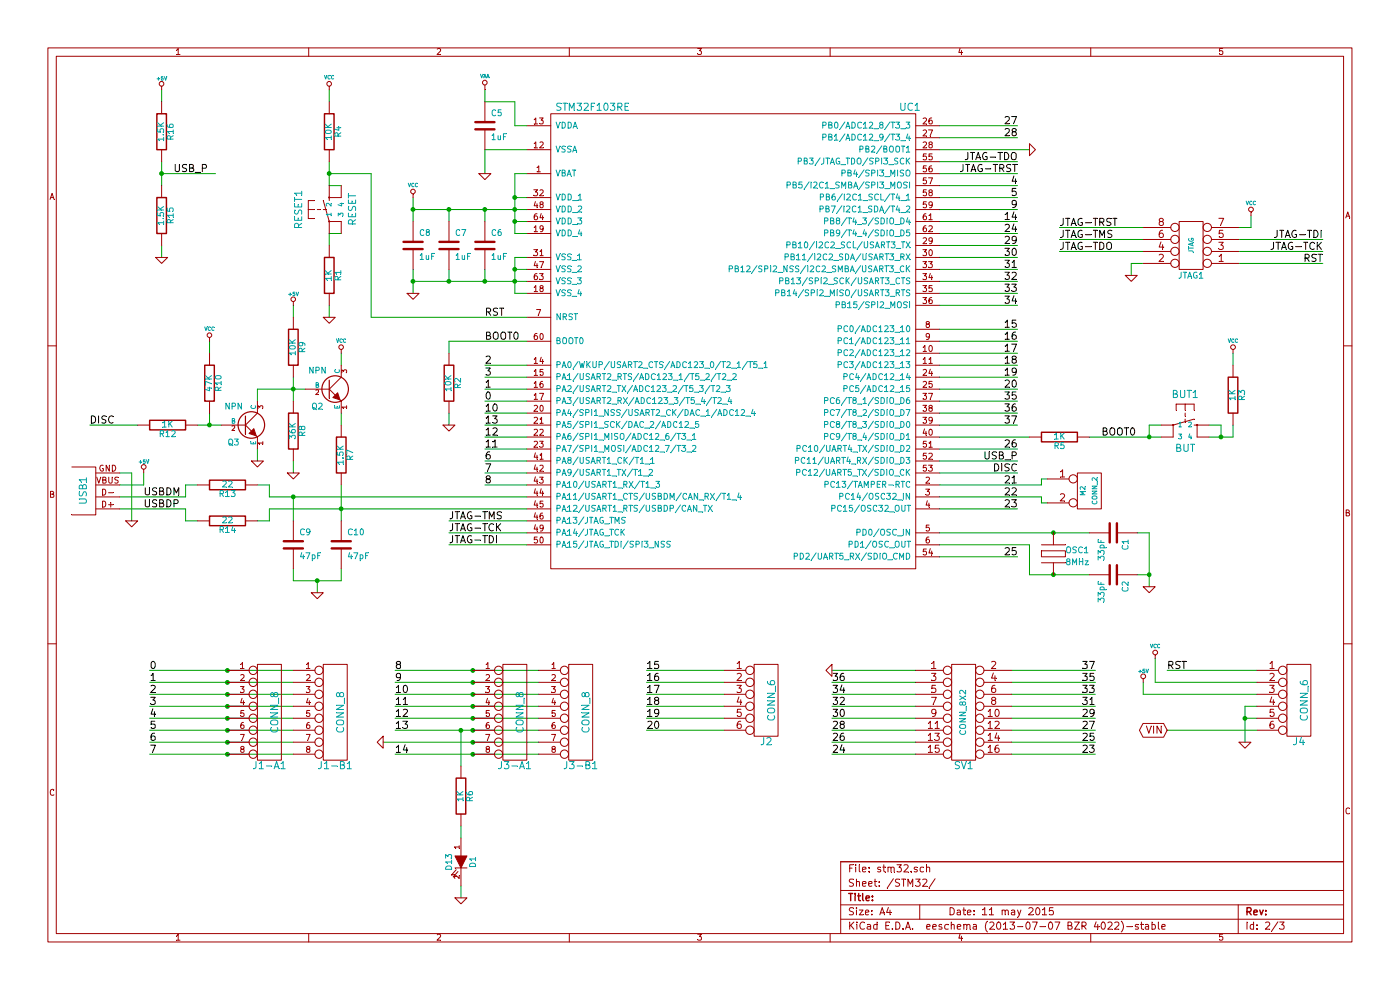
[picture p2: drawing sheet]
EESchema Schematic File Version 2
LIBS:leaf
LIBS:power
LIBS:st-microelectronics
LIBS:device
LIBS:transistors
LIBS:conn
LIBS:linear
LIBS:regul
LIBS:74xx
LIBS:cmos4000
LIBS:adc-dac
LIBS:memory
LIBS:xilinx
LIBS:special
LIBS:microcontrollers
LIBS:dsp
LIBS:microchip
LIBS:analog_switches
LIBS:motorola
LIBS:texas
LIBS:intel
LIBS:audio
LIBS:interface
LIBS:digital-audio
LIBS:philips
LIBS:display
LIBS:cypress
LIBS:siliconi
LIBS:opto
LIBS:atmel
LIBS:contrib
LIBS:valves
LIBS:RMC
LIBS:maplehd-cache
EELAYER 27 0
EELAYER END
$Descr A4 11693 8268
encoding utf-8
Sheet 2 3
Title ""
Date "11 may 2015"
Rev ""
Comp ""
Comment1 ""
Comment2 ""
Comment3 ""
Comment4 ""
$EndDescr
$Comp
L STM32F103RE UC1
U 1 1
P 6100 3050
F 0 "UC1" H 7600 5200 60  0000 C CNN
F 1 "STM32F103RE" H 4950 5200 60  0000 C CNN
F 2 "" H 6100 3050 60  0001 C CNN
F 3 "" H 6100 3050 60  0001 C CNN
	1    6100 3050
	1    0    0    -1  
$EndComp
Wire Wire Line
	4050 1450 4050 1250
Wire Wire Line
	4050 3650 4400 3650
Wire Wire Line
	4500 6300 3300 6300
Connection ~ 3950 6200
Connection ~ 3950 6100
Connection ~ 3950 5900
Connection ~ 3950 5800
Wire Wire Line
	4500 5700 3300 5700
Connection ~ 3950 5700
Wire Wire Line
	7850 4450 9100 4450
Wire Wire Line
	9100 4800 8600 4800
Wire Wire Line
	1250 6300 2450 6300
Wire Wire Line
	2450 6200 1250 6200
Wire Wire Line
	1250 6100 2450 6100
Wire Wire Line
	2450 6000 1250 6000
Wire Wire Line
	2450 5800 1250 5800
Connection ~ 1900 5900
Connection ~ 1900 5600
Wire Wire Line
	10500 6100 9750 6100
Wire Wire Line
	10400 6200 10400 5900
Wire Wire Line
	10400 5900 10500 5900
Wire Wire Line
	10500 5800 9550 5800
Wire Wire Line
	10500 5600 9750 5600
Wire Wire Line
	6050 5800 5400 5800
Wire Wire Line
	6050 6000 5400 6000
Wire Wire Line
	6050 5600 5400 5600
Wire Wire Line
	3850 6900 3850 7000
Wire Wire Line
	1250 5900 2450 5900
Connection ~ 9600 4800
Wire Wire Line
	9500 4800 9600 4800
Wire Wire Line
	8600 4800 8600 4550
Wire Wire Line
	8600 4550 7850 4550
Wire Wire Line
	8750 4200 8700 4200
Wire Wire Line
	8700 4200 8700 4150
Wire Wire Line
	8700 4150 7850 4150
Wire Wire Line
	10300 3050 10300 2950
Connection ~ 9600 3650
Wire Wire Line
	9700 3650 9100 3650
Wire Wire Line
	7850 3950 8500 3950
Wire Wire Line
	7850 3750 8500 3750
Wire Wire Line
	8500 3450 7850 3450
Wire Wire Line
	7850 3250 8500 3250
Wire Wire Line
	7850 3050 8500 3050
Wire Wire Line
	7850 2850 8500 2850
Wire Wire Line
	7850 1450 8500 1450
Wire Wire Line
	7850 2550 8500 2550
Wire Wire Line
	7850 2350 8500 2350
Wire Wire Line
	7850 2150 8500 2150
Wire Wire Line
	7850 1950 8500 1950
Wire Wire Line
	7850 1750 8500 1750
Wire Wire Line
	7850 1550 8500 1550
Wire Wire Line
	7850 1150 8500 1150
Wire Wire Line
	7850 1350 8500 1350
Wire Wire Line
	7650 5700 6950 5700
Wire Wire Line
	7650 5900 6950 5900
Wire Wire Line
	7650 6000 6950 6000
Wire Wire Line
	7650 6200 6950 6200
Wire Wire Line
	8450 5600 9150 5600
Wire Wire Line
	8450 5800 9150 5800
Wire Wire Line
	8450 6000 9150 6000
Wire Wire Line
	8450 6200 9150 6200
Wire Wire Line
	10450 1800 10450 1900
Wire Wire Line
	10450 1900 10350 1900
Wire Wire Line
	10350 2200 11050 2200
Wire Wire Line
	9550 2000 8850 2000
Wire Wire Line
	10350 2000 11050 2000
Wire Wire Line
	8850 1900 9550 1900
Wire Wire Line
	10350 2100 11050 2100
Wire Wire Line
	8850 2100 9550 2100
Wire Wire Line
	9550 2200 9450 2200
Wire Wire Line
	9450 2200 9450 2300
Wire Wire Line
	8450 6300 9150 6300
Wire Wire Line
	8450 6100 9150 6100
Wire Wire Line
	8450 5900 9150 5900
Wire Wire Line
	8450 5700 9150 5700
Wire Wire Line
	7650 6300 6950 6300
Wire Wire Line
	7650 6100 6950 6100
Wire Wire Line
	7650 5800 6950 5800
Wire Wire Line
	7650 5600 6950 5600
Wire Wire Line
	3750 4450 4400 4450
Wire Wire Line
	2750 1450 3100 1450
Wire Wire Line
	3100 1450 3100 2650
Wire Wire Line
	1100 4350 1100 3950
Wire Wire Line
	1100 3950 1000 3950
Wire Wire Line
	1000 4150 1550 4150
Wire Wire Line
	1550 4150 1550 4050
Wire Wire Line
	1550 4050 1650 4050
Wire Wire Line
	1150 3550 750  3550
Connection ~ 2650 4850
Wire Wire Line
	2650 4950 2650 4850
Wire Wire Line
	2850 4350 2850 4050
Connection ~ 2850 4250
Wire Wire Line
	1850 3550 1650 3550
Wire Wire Line
	2550 3250 2150 3250
Wire Wire Line
	2150 3250 2150 3350
Wire Wire Line
	2450 3850 2450 3950
Wire Wire Line
	2850 3050 2850 2950
Wire Wire Line
	2450 3150 2450 3350
Connection ~ 1350 1450
Wire Wire Line
	1800 1450 1350 1450
Wire Wire Line
	1350 2050 1350 2150
Wire Wire Line
	3750 3450 3750 3550
Wire Wire Line
	4400 3950 4050 3950
Wire Wire Line
	4400 3750 4050 3750
Wire Wire Line
	4050 3550 4400 3550
Wire Wire Line
	4050 3350 4400 3350
Wire Wire Line
	4050 3150 4400 3150
Wire Wire Line
	2750 2550 2750 2650
Wire Wire Line
	2750 2050 2750 1950
Wire Wire Line
	2850 1550 2750 1550
Wire Wire Line
	2750 1550 2750 1350
Connection ~ 4300 1650
Wire Wire Line
	4300 1450 4300 1950
Wire Wire Line
	4300 1450 4400 1450
Connection ~ 3450 1750
Wire Wire Line
	3450 1650 3450 1850
Connection ~ 4050 2350
Wire Wire Line
	4050 2350 4050 2250
Connection ~ 4050 1750
Wire Wire Line
	4050 1750 4050 1850
Wire Wire Line
	4400 1750 3450 1750
Connection ~ 4300 2350
Connection ~ 4300 1750
Wire Wire Line
	4300 1950 4400 1950
Wire Wire Line
	4300 1650 4400 1650
Wire Wire Line
	4050 750  4050 850 
Wire Wire Line
	4400 1050 4300 1050
Wire Wire Line
	4050 850  4300 850 
Wire Wire Line
	4300 850  4300 1050
Wire Wire Line
	4400 1850 4300 1850
Connection ~ 4300 1850
Wire Wire Line
	4400 2150 4300 2150
Wire Wire Line
	4300 2150 4300 2450
Wire Wire Line
	4300 2450 4400 2450
Wire Wire Line
	4300 2250 4400 2250
Connection ~ 4300 2250
Wire Wire Line
	3750 1750 3750 1850
Connection ~ 3750 1750
Wire Wire Line
	4400 2350 3450 2350
Wire Wire Line
	3750 2250 3750 2350
Connection ~ 3750 2350
Wire Wire Line
	3450 2450 3450 2250
Connection ~ 3450 2350
Wire Wire Line
	3100 2650 4400 2650
Connection ~ 2750 1450
Wire Wire Line
	2750 1950 2850 1950
Wire Wire Line
	2750 850  2750 750 
Wire Wire Line
	4400 3050 4050 3050
Wire Wire Line
	4050 3250 4400 3250
Wire Wire Line
	4050 3450 4400 3450
Wire Wire Line
	4400 3850 4050 3850
Wire Wire Line
	4400 4050 4050 4050
Wire Wire Line
	4400 2850 3750 2850
Wire Wire Line
	3750 2850 3750 2950
Wire Wire Line
	1350 1350 1350 1550
Wire Wire Line
	1350 850  1350 750 
Wire Wire Line
	2450 2650 2450 2550
Connection ~ 2450 3250
Wire Wire Line
	2850 3450 2850 3550
Wire Wire Line
	2150 3750 2150 3850
Wire Wire Line
	1750 3450 1750 3550
Connection ~ 1750 3550
Wire Wire Line
	2450 4350 2450 4150
Connection ~ 2450 4150
Wire Wire Line
	2450 4750 2450 4850
Wire Wire Line
	2450 4850 2850 4850
Wire Wire Line
	2850 4850 2850 4750
Wire Wire Line
	1750 2950 1750 2850
Wire Wire Line
	4400 4250 2250 4250
Wire Wire Line
	2250 4250 2250 4350
Wire Wire Line
	2250 4350 2150 4350
Wire Wire Line
	4400 4150 2250 4150
Wire Wire Line
	2250 4150 2250 4050
Wire Wire Line
	2250 4050 2150 4050
Wire Wire Line
	1650 4350 1550 4350
Wire Wire Line
	1550 4350 1550 4250
Wire Wire Line
	1550 4250 1000 4250
Wire Wire Line
	1000 4050 1200 4050
Wire Wire Line
	1200 4050 1200 3950
Wire Wire Line
	3750 4350 4400 4350
Wire Wire Line
	3750 4550 4400 4550
Wire Wire Line
	7850 1050 8500 1050
Wire Wire Line
	7850 1250 8600 1250
Wire Wire Line
	7850 1650 8500 1650
Wire Wire Line
	7850 1850 8500 1850
Wire Wire Line
	7850 2050 8500 2050
Wire Wire Line
	7850 2250 8500 2250
Wire Wire Line
	7850 2450 8500 2450
Wire Wire Line
	7850 2750 8500 2750
Wire Wire Line
	7850 2950 8500 2950
Wire Wire Line
	7850 3150 8500 3150
Wire Wire Line
	7850 3350 8500 3350
Wire Wire Line
	7850 3550 8500 3550
Wire Wire Line
	7850 3850 8500 3850
Wire Wire Line
	7850 4250 8500 4250
Wire Wire Line
	9600 3650 9600 3550
Wire Wire Line
	9600 3550 9700 3550
Wire Wire Line
	10100 3550 10200 3550
Wire Wire Line
	10200 3550 10200 3650
Wire Wire Line
	10300 3550 10300 3650
Wire Wire Line
	7850 4050 8700 4050
Wire Wire Line
	8700 4050 8700 4000
Wire Wire Line
	8700 4000 8750 4000
Wire Wire Line
	7850 4650 8500 4650
Wire Wire Line
	9500 4450 9600 4450
Wire Wire Line
	9600 4450 9600 4900
Wire Wire Line
	3850 6400 3850 6100
Connection ~ 3850 6100
Wire Wire Line
	10300 3650 10100 3650
Connection ~ 10200 3650
Wire Wire Line
	3850 7400 3850 7500
Wire Wire Line
	5400 6100 6050 6100
Wire Wire Line
	6050 5900 5400 5900
Wire Wire Line
	6050 5700 5400 5700
Wire Wire Line
	10500 5700 9650 5700
Wire Wire Line
	9650 5700 9650 5500
Wire Wire Line
	9550 5800 9550 5700
Wire Wire Line
	10500 6000 10400 6000
Connection ~ 10400 6000
Wire Wire Line
	1250 5600 2450 5600
Wire Wire Line
	2450 5700 1250 5700
Connection ~ 1900 5700
Connection ~ 1900 5800
Connection ~ 1900 6000
Connection ~ 1900 6100
Connection ~ 1900 6200
Connection ~ 1900 6300
Wire Wire Line
	7850 3650 8600 3650
Connection ~ 8800 4800
Connection ~ 8800 4450
Connection ~ 3950 5600
Wire Wire Line
	3300 5600 4500 5600
Wire Wire Line
	4500 5800 3300 5800
Connection ~ 3950 6000
Wire Wire Line
	3300 6100 4500 6100
Wire Wire Line
	3300 5900 4500 5900
Connection ~ 3950 6300
Wire Wire Line
	4500 6200 3200 6200
Wire Wire Line
	4500 6000 3300 6000
Wire Wire Line
	4050 1250 4400 1250
$Comp
L +5V #PWR01
U 1 1
P 1350 750
F 0 "#PWR01" H 1350 840 20  0001 C CNN
F 1 "+5V" H 1350 840 30  0000 C CNN
F 2 "" H 1350 750 60  0001 C CNN
F 3 "" H 1350 750 60  0001 C CNN
	1    1350 750 
	1    0    0    -1  
$EndComp
Text GLabel 9750 6100 0    60   BiDi ~ 0
VIN
$Comp
L GND #PWR02
U 1 1
P 10400 6200
F 0 "#PWR02" H 10400 6200 30  0001 C CNN
F 1 "GND" H 10400 6130 30  0001 C CNN
F 2 "" H 10400 6200 60  0001 C CNN
F 3 "" H 10400 6200 60  0001 C CNN
	1    10400 6200
	1    0    0    -1  
$EndComp
$Comp
L VCC #PWR03
U 1 1
P 9650 5500
F 0 "#PWR03" H 9650 5600 30  0001 C CNN
F 1 "VCC" H 9650 5600 30  0000 C CNN
F 2 "" H 9650 5500 60  0001 C CNN
F 3 "" H 9650 5500 60  0001 C CNN
	1    9650 5500
	1    0    0    -1  
$EndComp
$Comp
L CONN_6 J4
U 1 1
P 10850 5850
F 0 "J4" H 10850 5500 60  0000 C CNN
F 1 "CONN_6" V 10900 5850 60  0000 C CNN
F 2 "" H 10850 5850 60  0001 C CNN
F 3 "" H 10850 5850 60  0001 C CNN
	1    10850 5850
	1    0    0    -1  
$EndComp
Text Label 5400 6100 0    60   ~ 0
20
Text Label 5400 6000 0    60   ~ 0
19
Text Label 5400 5900 0    60   ~ 0
18
Text Label 5400 5800 0    60   ~ 0
17
Text Label 5400 5700 0    60   ~ 0
16
Text Label 5400 5600 0    60   ~ 0
15
$Comp
L CONN_6 J2
U 1 1
P 6400 5850
F 0 "J2" H 6400 5500 60  0000 C CNN
F 1 "CONN_6" V 6450 5850 60  0000 C CNN
F 2 "" H 6400 5850 60  0001 C CNN
F 3 "" H 6400 5850 60  0001 C CNN
	1    6400 5850
	1    0    0    -1  
$EndComp
$Comp
L GND #PWR04
U 1 1
P 3850 7500
F 0 "#PWR04" H 3850 7500 30  0001 C CNN
F 1 "GND" H 3850 7430 30  0001 C CNN
F 2 "" H 3850 7500 60  0001 C CNN
F 3 "" H 3850 7500 60  0001 C CNN
	1    3850 7500
	1    0    0    -1  
$EndComp
$Comp
L LED D1
U 1 1
P 3850 7200
F 0 "D1" H 3850 7300 50  0000 C CNN
F 1 "D13" H 3850 7100 50  0000 C CNN
F 2 "" H 3850 7200 60  0001 C CNN
F 3 "" H 3850 7200 60  0001 C CNN
	1    3850 7200
	0    1    1    0   
$EndComp
$Comp
L R R6
U 1 1
P 3850 6650
F 0 "R6" V 3930 6650 50  0000 C CNN
F 1 "1K" V 3850 6650 50  0000 C CNN
F 2 "" H 3850 6650 60  0001 C CNN
F 3 "" H 3850 6650 60  0001 C CNN
	1    3850 6650
	1    0    0    -1  
$EndComp
$Comp
L GND #PWR05
U 1 1
P 3200 6200
F 0 "#PWR05" H 3200 6200 30  0001 C CNN
F 1 "GND" H 3200 6130 30  0001 C CNN
F 2 "" H 3200 6200 60  0001 C CNN
F 3 "" H 3200 6200 60  0001 C CNN
	1    3200 6200
	0    1    1    0   
$EndComp
Text Label 3300 6300 0    60   ~ 0
14
Text Label 3300 6100 0    60   ~ 0
13
Text Label 3300 6000 0    60   ~ 0
12
Text Label 3300 5900 0    60   ~ 0
11
Text Label 3300 5800 0    60   ~ 0
10
Text Label 3300 5700 0    60   ~ 0
9
Text Label 3300 5600 0    60   ~ 0
8
$Comp
L CONN_8 J3-A1
U 1 1
P 4300 5950
F 0 "J3-A1" H 4300 5500 60  0000 C CNN
F 1 "CONN_8" V 4350 5950 60  0000 C CNN
F 2 "" H 4300 5950 60  0001 C CNN
F 3 "" H 4300 5950 60  0001 C CNN
	1    4300 5950
	1    0    0    -1  
$EndComp
$Comp
L CONN_8 J3-B1
U 1 1
P 4850 5950
F 0 "J3-B1" H 4850 5500 60  0000 C CNN
F 1 "CONN_8" V 4900 5950 60  0000 C CNN
F 2 "" H 4850 5950 60  0001 C CNN
F 3 "" H 4850 5950 60  0001 C CNN
	1    4850 5950
	1    0    0    -1  
$EndComp
Text Label 1250 6300 0    60   ~ 0
7
Text Label 1250 6200 0    60   ~ 0
6
Text Label 1250 6100 0    60   ~ 0
5
Text Label 1250 6000 0    60   ~ 0
4
Text Label 1250 5900 0    60   ~ 0
3
Text Label 1250 5800 0    60   ~ 0
2
Text Label 1250 5700 0    60   ~ 0
1
Text Label 1250 5600 0    60   ~ 0
0
$Comp
L CONN_8 J1-A1
U 1 1
P 2250 5950
F 0 "J1-A1" H 2250 5500 60  0000 C CNN
F 1 "CONN_8" V 2300 5950 60  0000 C CNN
F 2 "" H 2250 5950 60  0001 C CNN
F 3 "" H 2250 5950 60  0001 C CNN
	1    2250 5950
	1    0    0    -1  
$EndComp
$Comp
L CONN_8 J1-B1
U 1 1
P 2800 5950
F 0 "J1-B1" H 2800 5500 60  0000 C CNN
F 1 "CONN_8" V 2850 5950 60  0000 C CNN
F 2 "" H 2800 5950 60  0001 C CNN
F 3 "" H 2800 5950 60  0001 C CNN
	1    2800 5950
	1    0    0    -1  
$EndComp
$Comp
L GND #PWR06
U 1 1
P 9600 4900
F 0 "#PWR06" H 9600 4900 30  0001 C CNN
F 1 "GND" H 9600 4830 30  0001 C CNN
F 2 "" H 9600 4900 60  0001 C CNN
F 3 "" H 9600 4900 60  0001 C CNN
	1    9600 4900
	1    0    0    -1  
$EndComp
$Comp
L C C2
U 1 1
P 9300 4800
F 0 "C2" H 9350 4900 50  0000 L CNN
F 1 "33pF" H 9350 4700 50  0000 L CNN
F 2 "" H 9300 4800 60  0001 C CNN
F 3 "" H 9300 4800 60  0001 C CNN
	1    9300 4800
	0    1    1    0   
$EndComp
$Comp
L C C1
U 1 1
P 9300 4450
F 0 "C1" H 9350 4550 50  0000 L CNN
F 1 "33pF" H 9350 4350 50  0000 L CNN
F 2 "" H 9300 4450 60  0001 C CNN
F 3 "" H 9300 4450 60  0001 C CNN
	1    9300 4450
	0    1    1    0   
$EndComp
$Comp
L OSC OSC1
U 1 1
P 8800 4650
F 0 "OSC1" H 8900 4700 50  0000 L CNN
F 1 "8MHz" H 8900 4600 50  0000 L CNN
F 2 "" H 8800 4650 60  0001 C CNN
F 3 "" H 8800 4650 60  0001 C CNN
	1    8800 4650
	1    0    0    -1  
$EndComp
Text Label 8500 4650 2    60   ~ 0
25
Text Label 8500 4150 2    60   ~ 0
22
Text Label 8500 4050 2    60   ~ 0
21
$Comp
L CONN_2 M2
U 1 1
P 9100 4100
F 0 "M2" V 9050 4100 40  0000 C CNN
F 1 "CONN_2" V 9150 4100 40  0000 C CNN
F 2 "" H 9100 4100 60  0001 C CNN
F 3 "" H 9100 4100 60  0001 C CNN
	1    9100 4100
	1    0    0    -1  
$EndComp
$Comp
L VCC #PWR07
U 1 1
P 10300 2950
F 0 "#PWR07" H 10300 3050 30  0001 C CNN
F 1 "VCC" H 10300 3050 30  0000 C CNN
F 2 "" H 10300 2950 60  0001 C CNN
F 3 "" H 10300 2950 60  0001 C CNN
	1    10300 2950
	1    0    0    -1  
$EndComp
$Comp
L R R3
U 1 1
P 10300 3300
F 0 "R3" V 10380 3300 50  0000 C CNN
F 1 "1K" V 10300 3300 50  0000 C CNN
F 2 "" H 10300 3300 60  0001 C CNN
F 3 "" H 10300 3300 60  0001 C CNN
	1    10300 3300
	1    0    0    -1  
$EndComp
$Comp
L BUT BUT1
U 1 1
P 9900 3550
F 0 "BUT1" H 9900 3800 60  0000 C CNN
F 1 "BUT" H 9900 3350 60  0000 C CNN
F 2 "" H 9900 3550 60  0001 C CNN
F 3 "" H 9900 3550 60  0001 C CNN
	1    9900 3550
	1    0    0    -1  
$EndComp
Text Label 9200 3650 0    60   ~ 0
BOOT0
$Comp
L R R5
U 1 1
P 8850 3650
F 0 "R5" V 8930 3650 50  0000 C CNN
F 1 "1K" V 8850 3650 50  0000 C CNN
F 2 "" H 8850 3650 60  0001 C CNN
F 3 "" H 8850 3650 60  0001 C CNN
	1    8850 3650
	0    1    1    0   
$EndComp
Text Label 8500 4250 2    60   ~ 0
23
Text Label 8500 3950 2    60   ~ 0
DISC
Text Label 8500 3850 2    60   ~ 0
USB_P
Text Label 8500 3750 2    60   ~ 0
26
Text Label 8500 3550 2    60   ~ 0
37
Text Label 8500 3450 2    60   ~ 0
36
Text Label 8500 3350 2    60   ~ 0
35
Text Label 8500 3250 2    60   ~ 0
20
Text Label 8500 3150 2    60   ~ 0
19
Text Label 8500 3050 2    60   ~ 0
18
Text Label 8500 2950 2    60   ~ 0
17
Text Label 8500 2850 2    60   ~ 0
16
Text Label 8500 2750 2    60   ~ 0
15
Text Label 8500 2550 2    60   ~ 0
34
Text Label 8500 2450 2    60   ~ 0
33
Text Label 8500 2350 2    60   ~ 0
32
Text Label 8500 2250 2    60   ~ 0
31
Text Label 8500 2150 2    60   ~ 0
30
Text Label 8500 1450 2    60   ~ 0
JTAG-TRST
Text Label 8500 2050 2    60   ~ 0
29
Text Label 8500 1950 2    60   ~ 0
24
Text Label 8500 1850 2    60   ~ 0
14
Text Label 8500 1750 2    60   ~ 0
9
Text Label 8500 1650 2    60   ~ 0
5
Text Label 8500 1550 2    60   ~ 0
4
$Comp
L GND #PWR08
U 1 1
P 8600 1250
F 0 "#PWR08" H 8600 1250 30  0001 C CNN
F 1 "GND" H 8600 1180 30  0001 C CNN
F 2 "" H 8600 1250 60  0001 C CNN
F 3 "" H 8600 1250 60  0001 C CNN
	1    8600 1250
	0    -1   -1   0   
$EndComp
Text Label 8500 1150 2    60   ~ 0
28
Text Label 8500 1050 2    60   ~ 0
27
Text Label 8500 1350 2    60   ~ 0
JTAG-TDO
Text Label 9150 6300 2    60   ~ 0
23
Text Label 9150 6200 2    60   ~ 0
25
Text Label 9150 6100 2    60   ~ 0
27
Text Label 9150 6000 2    60   ~ 0
29
Text Label 9150 5900 2    60   ~ 0
31
Text Label 9150 5800 2    60   ~ 0
33
Text Label 9150 5700 2    60   ~ 0
35
Text Label 9150 5600 2    60   ~ 0
37
Text Label 6950 6300 0    60   ~ 0
24
Text Label 6950 6200 0    60   ~ 0
26
Text Label 6950 6100 0    60   ~ 0
28
Text Label 6950 6000 0    60   ~ 0
30
Text Label 6950 5900 0    60   ~ 0
32
Text Label 6950 5800 0    60   ~ 0
34
Text Label 6950 5700 0    60   ~ 0
36
$Comp
L GND #PWR09
U 1 1
P 6950 5600
F 0 "#PWR09" H 6950 5600 30  0001 C CNN
F 1 "GND" H 6950 5530 30  0001 C CNN
F 2 "" H 6950 5600 60  0001 C CNN
F 3 "" H 6950 5600 60  0001 C CNN
	1    6950 5600
	0    1    1    0   
$EndComp
Text Label 11050 2200 2    60   ~ 0
RST
Text Label 11050 2100 2    60   ~ 0
JTAG-TCK
Text Label 11050 2000 2    60   ~ 0
JTAG-TDI
Text Label 8850 2100 0    60   ~ 0
JTAG-TDO
Text Label 8850 2000 0    60   ~ 0
JTAG-TMS
$Comp
L GND #PWR010
U 1 1
P 9450 2300
F 0 "#PWR010" H 9450 2300 30  0001 C CNN
F 1 "GND" H 9450 2230 30  0001 C CNN
F 2 "" H 9450 2300 60  0001 C CNN
F 3 "" H 9450 2300 60  0001 C CNN
	1    9450 2300
	1    0    0    -1  
$EndComp
$Comp
L VCC #PWR011
U 1 1
P 10450 1800
F 0 "#PWR011" H 10450 1900 30  0001 C CNN
F 1 "VCC" H 10450 1900 30  0000 C CNN
F 2 "" H 10450 1800 60  0001 C CNN
F 3 "" H 10450 1800 60  0001 C CNN
	1    10450 1800
	1    0    0    -1  
$EndComp
Text Label 8850 1900 0    60   ~ 0
JTAG-TRST
$Comp
L CONN_4X2 JTAG1
U 1 1
P 9950 2050
F 0 "JTAG1" H 9950 2300 50  0000 C CNN
F 1 "JTAG" V 9950 2050 40  0000 C CNN
F 2 "" H 9950 2050 60  0001 C CNN
F 3 "" H 9950 2050 60  0001 C CNN
	1    9950 2050
	-1   0    0    1   
$EndComp
$Comp
L CONN_8X2 SV1
U 1 1
P 8050 5950
F 0 "SV1" H 8050 5500 60  0000 C CNN
F 1 "CONN_8X2" V 8050 5950 50  0000 C CNN
F 2 "" H 8050 5950 60  0001 C CNN
F 3 "" H 8050 5950 60  0001 C CNN
	1    8050 5950
	1    0    0    -1  
$EndComp
Text Label 3750 4550 0    60   ~ 0
JTAG-TDI
Text Label 3750 4450 0    60   ~ 0
JTAG-TCK
Text Label 3750 4350 0    60   ~ 0
JTAG-TMS
$Comp
L +5V #PWR012
U 1 1
P 1200 3950
F 0 "#PWR012" H 1200 4040 20  0001 C CNN
F 1 "+5V" H 1200 4040 30  0000 C CNN
F 2 "" H 1200 3950 60  0001 C CNN
F 3 "" H 1200 3950 60  0001 C CNN
	1    1200 3950
	1    0    0    -1  
$EndComp
$Comp
L GND #PWR013
U 1 1
P 1100 4350
F 0 "#PWR013" H 1100 4350 30  0001 C CNN
F 1 "GND" H 1100 4280 30  0001 C CNN
F 2 "" H 1100 4350 60  0001 C CNN
F 3 "" H 1100 4350 60  0001 C CNN
	1    1100 4350
	1    0    0    -1  
$EndComp
Text Label 1200 4250 0    60   ~ 0
USBDP
Text Label 1200 4150 0    60   ~ 0
USBDM
$Comp
L USB USB1
U 1 1
P 700 4100
F 0 "USB1" V 700 4100 60  0000 C CNN
F 1 "USB" V 700 3800 60  0001 C CNN
F 2 "" H 700 4100 60  0001 C CNN
F 3 "" H 700 4100 60  0001 C CNN
	1    700  4100
	1    0    0    -1  
$EndComp
$Comp
L R R14
U 1 1
P 1900 4350
F 0 "R14" V 1980 4350 50  0000 C CNN
F 1 "22" V 1900 4350 50  0000 C CNN
F 2 "" H 1900 4350 60  0001 C CNN
F 3 "" H 1900 4350 60  0001 C CNN
	1    1900 4350
	0    1    1    0   
$EndComp
$Comp
L R R13
U 1 1
P 1900 4050
F 0 "R13" V 1980 4050 50  0000 C CNN
F 1 "22" V 1900 4050 50  0000 C CNN
F 2 "" H 1900 4050 60  0001 C CNN
F 3 "" H 1900 4050 60  0001 C CNN
	1    1900 4050
	0    1    1    0   
$EndComp
Text Label 750  3550 0    60   ~ 0
DISC
$Comp
L VCC #PWR014
U 1 1
P 1750 2850
F 0 "#PWR014" H 1750 2950 30  0001 C CNN
F 1 "VCC" H 1750 2950 30  0000 C CNN
F 2 "" H 1750 2850 60  0001 C CNN
F 3 "" H 1750 2850 60  0001 C CNN
	1    1750 2850
	1    0    0    -1  
$EndComp
$Comp
L GND #PWR015
U 1 1
P 2650 4950
F 0 "#PWR015" H 2650 4950 30  0001 C CNN
F 1 "GND" H 2650 4880 30  0001 C CNN
F 2 "" H 2650 4950 60  0001 C CNN
F 3 "" H 2650 4950 60  0001 C CNN
	1    2650 4950
	1    0    0    -1  
$EndComp
$Comp
L C C9
U 1 1
P 2450 4550
F 0 "C9" H 2500 4650 50  0000 L CNN
F 1 "47pF" H 2500 4450 50  0000 L CNN
F 2 "" H 2450 4550 60  0001 C CNN
F 3 "" H 2450 4550 60  0001 C CNN
	1    2450 4550
	1    0    0    -1  
$EndComp
$Comp
L C C10
U 1 1
P 2850 4550
F 0 "C10" H 2900 4650 50  0000 L CNN
F 1 "47pF" H 2900 4450 50  0000 L CNN
F 2 "" H 2850 4550 60  0001 C CNN
F 3 "" H 2850 4550 60  0001 C CNN
	1    2850 4550
	1    0    0    -1  
$EndComp
$Comp
L R R12
U 1 1
P 1400 3550
F 0 "R12" V 1480 3550 50  0000 C CNN
F 1 "1K" V 1400 3550 50  0000 C CNN
F 2 "" H 1400 3550 60  0001 C CNN
F 3 "" H 1400 3550 60  0001 C CNN
	1    1400 3550
	0    1    1    0   
$EndComp
$Comp
L R R10
U 1 1
P 1750 3200
F 0 "R10" V 1830 3200 50  0000 C CNN
F 1 "47K" V 1750 3200 50  0000 C CNN
F 2 "" H 1750 3200 60  0001 C CNN
F 3 "" H 1750 3200 60  0001 C CNN
	1    1750 3200
	1    0    0    -1  
$EndComp
$Comp
L GND #PWR016
U 1 1
P 2150 3850
F 0 "#PWR016" H 2150 3850 30  0001 C CNN
F 1 "GND" H 2150 3780 30  0001 C CNN
F 2 "" H 2150 3850 60  0001 C CNN
F 3 "" H 2150 3850 60  0001 C CNN
	1    2150 3850
	1    0    0    -1  
$EndComp
$Comp
L NPN Q3
U 1 1
P 2050 3550
F 0 "Q3" H 1950 3400 50  0000 C CNN
F 1 "NPN" H 1952 3700 50  0000 C CNN
F 2 "" H 2050 3550 60  0001 C CNN
F 3 "" H 2050 3550 60  0001 C CNN
	1    2050 3550
	1    0    0    -1  
$EndComp
$Comp
L R R7
U 1 1
P 2850 3800
F 0 "R7" V 2930 3800 50  0000 C CNN
F 1 "1.5K" V 2850 3800 50  0000 C CNN
F 2 "" H 2850 3800 60  0001 C CNN
F 3 "" H 2850 3800 60  0001 C CNN
	1    2850 3800
	1    0    0    -1  
$EndComp
$Comp
L GND #PWR017
U 1 1
P 2450 3950
F 0 "#PWR017" H 2450 3950 30  0001 C CNN
F 1 "GND" H 2450 3880 30  0001 C CNN
F 2 "" H 2450 3950 60  0001 C CNN
F 3 "" H 2450 3950 60  0001 C CNN
	1    2450 3950
	1    0    0    -1  
$EndComp
$Comp
L R R8
U 1 1
P 2450 3600
F 0 "R8" V 2530 3600 50  0000 C CNN
F 1 "36K" V 2450 3600 50  0000 C CNN
F 2 "" H 2450 3600 60  0001 C CNN
F 3 "" H 2450 3600 60  0001 C CNN
	1    2450 3600
	1    0    0    -1  
$EndComp
$Comp
L +5V #PWR018
U 1 1
P 2450 2550
F 0 "#PWR018" H 2450 2640 20  0001 C CNN
F 1 "+5V" H 2450 2640 30  0000 C CNN
F 2 "" H 2450 2550 60  0001 C CNN
F 3 "" H 2450 2550 60  0001 C CNN
	1    2450 2550
	1    0    0    -1  
$EndComp
$Comp
L VCC #PWR019
U 1 1
P 2850 2950
F 0 "#PWR019" H 2850 3050 30  0001 C CNN
F 1 "VCC" H 2850 3050 30  0000 C CNN
F 2 "" H 2850 2950 60  0001 C CNN
F 3 "" H 2850 2950 60  0001 C CNN
	1    2850 2950
	1    0    0    -1  
$EndComp
$Comp
L NPN Q2
U 1 1
P 2750 3250
F 0 "Q2" H 2650 3100 50  0000 C CNN
F 1 "NPN" H 2652 3400 50  0000 C CNN
F 2 "" H 2750 3250 60  0001 C CNN
F 3 "" H 2750 3250 60  0001 C CNN
	1    2750 3250
	1    0    0    -1  
$EndComp
$Comp
L R R9
U 1 1
P 2450 2900
F 0 "R9" V 2530 2900 50  0000 C CNN
F 1 "10K" V 2450 2900 50  0000 C CNN
F 2 "" H 2450 2900 60  0001 C CNN
F 3 "" H 2450 2900 60  0001 C CNN
	1    2450 2900
	1    0    0    -1  
$EndComp
$Comp
L GND #PWR020
U 1 1
P 1350 2150
F 0 "#PWR020" H 1350 2150 30  0001 C CNN
F 1 "GND" H 1350 2080 30  0001 C CNN
F 2 "" H 1350 2150 60  0001 C CNN
F 3 "" H 1350 2150 60  0001 C CNN
	1    1350 2150
	1    0    0    -1  
$EndComp
Text Label 1450 1450 0    60   ~ 0
USB_P
$Comp
L R R15
U 1 1
P 1350 1800
F 0 "R15" V 1430 1800 50  0000 C CNN
F 1 "1.5K" V 1350 1800 50  0000 C CNN
F 2 "" H 1350 1800 60  0001 C CNN
F 3 "" H 1350 1800 60  0001 C CNN
	1    1350 1800
	1    0    0    -1  
$EndComp
$Comp
L R R16
U 1 1
P 1350 1100
F 0 "R16" V 1430 1100 50  0000 C CNN
F 1 "1.5K" V 1350 1100 50  0000 C CNN
F 2 "" H 1350 1100 60  0001 C CNN
F 3 "" H 1350 1100 60  0001 C CNN
	1    1350 1100
	1    0    0    -1  
$EndComp
Text Label 4050 4050 0    60   ~ 0
8
Text Label 4050 3950 0    60   ~ 0
7
Text Label 4050 3850 0    60   ~ 0
6
Text Label 4050 3750 0    60   ~ 0
11
Text Label 4050 3650 0    60   ~ 0
12
Text Label 4050 3550 0    60   ~ 0
13
Text Label 4050 3450 0    60   ~ 0
10
Text Label 4050 3350 0    60   ~ 0
0
Text Label 4050 3250 0    60   ~ 0
1
Text Label 4050 3150 0    60   ~ 0
3
Text Label 4050 3050 0    60   ~ 0
2
Text Label 4050 2650 0    60   ~ 0
RST
Text Label 4050 2850 0    60   ~ 0
BOOT0
$Comp
L GND #PWR021
U 1 1
P 3750 3550
F 0 "#PWR021" H 3750 3550 30  0001 C CNN
F 1 "GND" H 3750 3480 30  0001 C CNN
F 2 "" H 3750 3550 60  0001 C CNN
F 3 "" H 3750 3550 60  0001 C CNN
	1    3750 3550
	1    0    0    -1  
$EndComp
$Comp
L R R2
U 1 1
P 3750 3200
F 0 "R2" V 3830 3200 50  0000 C CNN
F 1 "10K" V 3750 3200 50  0000 C CNN
F 2 "" H 3750 3200 60  0001 C CNN
F 3 "" H 3750 3200 60  0001 C CNN
	1    3750 3200
	1    0    0    -1  
$EndComp
$Comp
L VCC #PWR022
U 1 1
P 2750 750
F 0 "#PWR022" H 2750 850 30  0001 C CNN
F 1 "VCC" H 2750 850 30  0000 C CNN
F 2 "" H 2750 750 60  0001 C CNN
F 3 "" H 2750 750 60  0001 C CNN
	1    2750 750 
	1    0    0    -1  
$EndComp
$Comp
L GND #PWR023
U 1 1
P 2750 2650
F 0 "#PWR023" H 2750 2650 30  0001 C CNN
F 1 "GND" H 2750 2580 30  0001 C CNN
F 2 "" H 2750 2650 60  0001 C CNN
F 3 "" H 2750 2650 60  0001 C CNN
	1    2750 2650
	1    0    0    -1  
$EndComp
$Comp
L R R1
U 1 1
P 2750 2300
F 0 "R1" V 2830 2300 50  0000 C CNN
F 1 "1K" V 2750 2300 50  0000 C CNN
F 2 "" H 2750 2300 60  0001 C CNN
F 3 "" H 2750 2300 60  0001 C CNN
	1    2750 2300
	1    0    0    -1  
$EndComp
$Comp
L BUT RESET1
U 1 1
P 2750 1750
F 0 "RESET1" H 2750 2000 60  0000 C CNN
F 1 "RESET" H 2750 1550 60  0000 C CNN
F 2 "" H 2750 1750 60  0001 C CNN
F 3 "" H 2750 1750 60  0001 C CNN
	1    2750 1750
	0    -1   -1   0   
$EndComp
$Comp
L R R4
U 1 1
P 2750 1100
F 0 "R4" V 2830 1100 50  0000 C CNN
F 1 "10K" V 2750 1100 50  0000 C CNN
F 2 "" H 2750 1100 60  0001 C CNN
F 3 "" H 2750 1100 60  0001 C CNN
	1    2750 1100
	1    0    0    -1  
$EndComp
$Comp
L VCC #PWR024
U 1 1
P 3450 1650
F 0 "#PWR024" H 3450 1750 30  0001 C CNN
F 1 "VCC" H 3450 1750 30  0000 C CNN
F 2 "" H 3450 1650 60  0001 C CNN
F 3 "" H 3450 1650 60  0001 C CNN
	1    3450 1650
	1    0    0    -1  
$EndComp
$Comp
L GND #PWR025
U 1 1
P 3450 2450
F 0 "#PWR025" H 3450 2450 30  0001 C CNN
F 1 "GND" H 3450 2380 30  0001 C CNN
F 2 "" H 3450 2450 60  0001 C CNN
F 3 "" H 3450 2450 60  0001 C CNN
	1    3450 2450
	1    0    0    -1  
$EndComp
$Comp
L C C8
U 1 1
P 3450 2050
F 0 "C8" H 3500 2150 50  0000 L CNN
F 1 "1uF" H 3500 1950 50  0000 L CNN
F 2 "" H 3450 2050 60  0001 C CNN
F 3 "" H 3450 2050 60  0001 C CNN
	1    3450 2050
	1    0    0    -1  
$EndComp
$Comp
L C C7
U 1 1
P 3750 2050
F 0 "C7" H 3800 2150 50  0000 L CNN
F 1 "1uF" H 3800 1950 50  0000 L CNN
F 2 "" H 3750 2050 60  0001 C CNN
F 3 "" H 3750 2050 60  0001 C CNN
	1    3750 2050
	1    0    0    -1  
$EndComp
$Comp
L C C6
U 1 1
P 4050 2050
F 0 "C6" H 4100 2150 50  0000 L CNN
F 1 "1uF" H 4100 1950 50  0000 L CNN
F 2 "" H 4050 2050 60  0001 C CNN
F 3 "" H 4050 2050 60  0001 C CNN
	1    4050 2050
	1    0    0    -1  
$EndComp
$Comp
L GND #PWR026
U 1 1
P 4050 1450
F 0 "#PWR026" H 4050 1450 30  0001 C CNN
F 1 "GND" H 4050 1380 30  0001 C CNN
F 2 "" H 4050 1450 60  0001 C CNN
F 3 "" H 4050 1450 60  0001 C CNN
	1    4050 1450
	1    0    0    -1  
$EndComp
$Comp
L VAA #PWR027
U 1 1
P 4050 750
F 0 "#PWR027" H 4050 810 30  0001 C CNN
F 1 "VAA" H 4050 860 30  0000 C CNN
F 2 "" H 4050 750 60  0001 C CNN
F 3 "" H 4050 750 60  0001 C CNN
	1    4050 750 
	1    0    0    -1  
$EndComp
$Comp
L C C5
U 1 1
P 4050 1050
F 0 "C5" H 4100 1150 50  0000 L CNN
F 1 "1uF" H 4100 950 50  0000 L CNN
F 2 "" H 4050 1050 60  0001 C CNN
F 3 "" H 4050 1050 60  0001 C CNN
	1    4050 1050
	1    0    0    -1  
$EndComp
Text Label 9750 5600 0    60   ~ 0
RST
$Comp
L +5V #PWR028
U 1 1
P 9550 5700
F 0 "#PWR028" H 9550 5790 20  0001 C CNN
F 1 "+5V" H 9550 5790 30  0000 C CNN
F 2 "" H 9550 5700 60  0001 C CNN
F 3 "" H 9550 5700 60  0001 C CNN
	1    9550 5700
	1    0    0    -1  
$EndComp
$EndSCHEMATC
